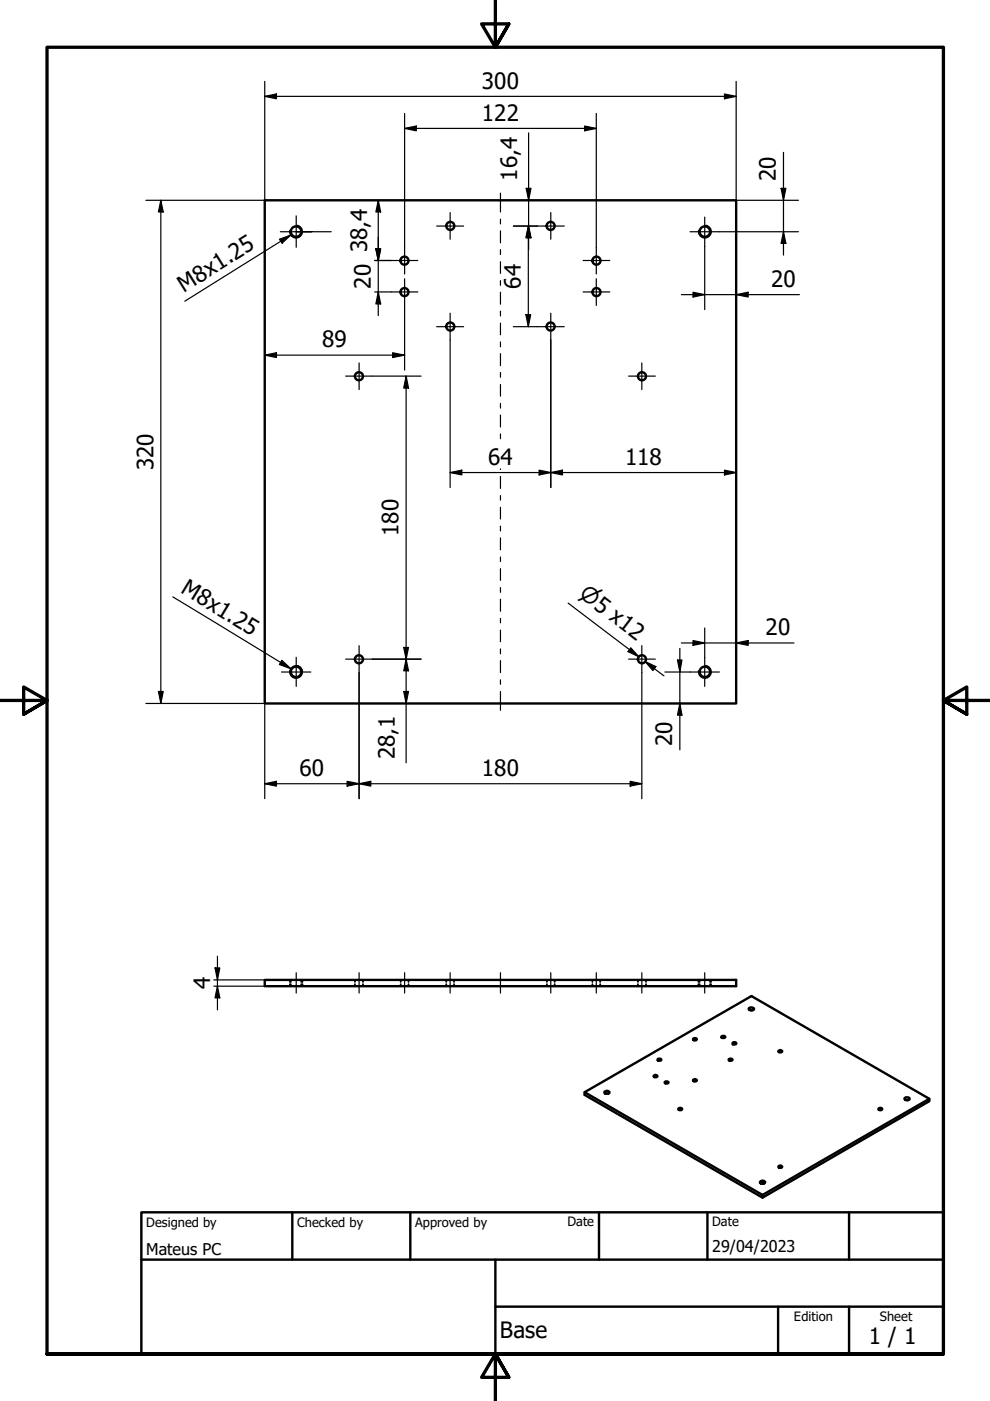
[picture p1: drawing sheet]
<svg xmlns="http://www.w3.org/2000/svg" width="210mm" height="297mm" viewBox="0 0 210 297" stroke-linecap="round" stroke-linejoin="round" font-family="sans-serif">
<!-- layer: Visible (ISO) -->
<g fill="none" stroke="#000" stroke-width=".51">
<path d="M56.1 42.5h100v106.6h-100zM56.1 207.8h100v1.3h-100zM153 219.7l.5-.1 .2 .2a.39 .39 0 0 1-.3 .3 .39 .39 0 0 1-.4-.3zM158.8 213.7a.61 .61 0 0 1 1 .3 .67 .67 0 0 1-1.1-.1zM159 214.2h.6M124 231.6l35.3-20.4 37.7 21.8v.5l-35.3 20.4M128.1 231.5a.63 .63 0 0 1 1.1 .2 .65 .65 0 0 1-1.1-.2zM128.4 231.9h.6M138.7 228l.3-.1 .4 .2a.39 .39 0 0 1-.4 .3 .39 .39 0 0 1-.4-.3zM139.4 224.6a.43 .43 0 0 1 .5-.2 .43 .43 0 0 1 .3 .4 .41 .41 0 0 1-.4 .2 .41 .41 0 0 1-.4-.4zM141 229.3l.7 .1a.39 .39 0 0 1-.3 .3 .39 .39 0 0 1-.4-.3zM144 234.9h.2l.4 .2a.39 .39 0 0 1-.4 .3 .39 .39 0 0 1-.4-.3z"/>
<path d="M146.9 229a.41 .41 0 0 1 .5-.2 .41 .41 0 0 1 .3 .4 .43 .43 0 0 1-.4 .1 .43 .43 0 0 1-.4-.3zM146.9 220.3a.42 .42 0 0 1 .5-.2 .42 .42 0 0 1 .3 .3 .41 .41 0 0 1-.4 .2 .41 .41 0 0 1-.4-.3zM154.5 224.6a.41 .41 0 0 1 .4-.2 .41 .41 0 0 1 .4 .4 .43 .43 0 0 1-.5 .1 .43 .43 0 0 1-.3-.3zM155.4 221h.5l.2 .2a.36 .36 0 0 1-.4 .3 .36 .36 0 0 1-.3-.5zM165 222.8a.41 .41 0 0 1 .5-.2 .41 .41 0 0 1 .3 .4 .43 .43 0 0 1-.4 .1 .43 .43 0 0 1-.4-.3zM186.4 234.9h.2l.4 .2a.39 .39 0 0 1-.4 .3 .39 .39 0 0 1-.4-.3zM191.8 232.8a.61 .61 0 0 1 1 .3 .67 .67 0 0 1-1-.2zM192 233.2h.6M197 233l-35.3 20.4v.5l-37.7-21.8v-.5l37.7 21.8M161.2 250.5a.49 .49 0 0 1 .6-.2 .49 .49 0 0 1 .3 .6 .57 .57 0 0 1-.9-.3zM161.4 250.9h.6M165.2 247.2l.4-.1 .2 .2a.39 .39 0 0 1-.4 .3 .39 .39 0 0 1-.4-.3z"/>
<circle cx="62.8" cy="49.1" r="1.11"/>
<circle cx="85.8" cy="55.3" r=".86"/>
<circle cx="95.5" cy="47.9" r=".86"/>
<circle cx="116.7" cy="47.9" r=".86"/>
<circle cx="126.5" cy="55.3" r=".86"/>
<circle cx="149.4" cy="49.1" r="1.11"/>
<circle cx="76.1" cy="79.8" r=".86"/>
<circle cx="85.8" cy="61.9" r=".86"/>
<circle cx="95.5" cy="69.2" r=".86"/>
<circle cx="116.7" cy="69.2" r=".86"/>
<circle cx="126.5" cy="61.9" r=".86"/>
<circle cx="136.1" cy="79.8" r=".86"/>
<circle cx="76.1" cy="139.8" r=".86"/>
<circle cx="136.1" cy="139.8" r=".86"/>
<circle cx="62.8" cy="142.4" r="1.11"/>
<circle cx="149.4" cy="142.4" r="1.11"/>
</g>
<!-- layer: Visible Narrow (ISO) -->
<path d="M63 47.8a1.3 1.3 0 0 1 1.1 1.5 1.3 1.3 0 0 1-1.6 1.1 1.3 1.3 0 0 1-1-1.5M149.7 47.8a1.3 1.3 0 0 1 1 1.5 1.3 1.3 0 0 1-1.5 1.1 1.3 1.3 0 0 1-1-1.5M63 141.2a1.3 1.3 0 0 1 1.1 1.5 1.3 1.3 0 0 1-1.6 1 1.3 1.3 0 0 1-1-1.5M149.7 141.2a1.3 1.3 0 0 1 1 1.5 1.3 1.3 0 0 1-1.5 1 1.3 1.3 0 0 1-1-1.5" fill="none" stroke="#000" stroke-width=".38"/>
<!-- layer: Hidden (ISO) -->
<g fill="none" stroke="#000" stroke-width=".38">
<path d="M61.5 207.8v.4M61.5 208.6v.5M61.7 207.8v.4M61.7 208.6v.5M63.9 207.8v.4M63.9 208.6v.5M64.1 207.8v.4M64.1 208.6v.5M75.2 207.8v.4M75.2 208.6v.5M77 207.8v.4M77 208.6v.5"/>
<path d="M85 207.8v.4M85 208.6v.5M86.6 207.8v.4M86.6 208.6v.5M94.6 207.8v.4M94.6 208.6v.5M96.3 207.8v.4M96.3 208.6v.5M116 207.8v.4M116 208.6v.5M117.6 207.8v.4M117.6 208.6v.5"/>
<path d="M125.6 207.8v.4M125.6 208.6v.5M127.3 207.8v.4M127.3 208.6v.5M135.3 207.8v.4M135.3 208.6v.5M137 207.8v.4M137 208.6v.5M148.1 207.8v.4M148.1 208.6v.5M148.3 207.8v.4M148.3 208.6v.5"/>
<path d="M150.6 207.8v.4M150.6 208.6v.5M150.7 207.8v.4M150.7 208.6v.5"/>
</g>
<!-- layer: Border (ISO) -->
<path d="M105 0v10l-2.9-4.9h5.8l-2.9 4.9 2.9-4.9M0 148.5h10l-5-2.8v5.7l5-2.9-5 2.9M210 148.5h-10l5-2.8v5.7l-5-2.9 5 2.9M10 287.1v-277.1h190v277.1h-190h190M107.9 292l-2.9-4.9 2.9 4.9h-5.8l2.9-4.9v9.9" fill="none" stroke="#000" stroke-width=".7"/>
<!-- layer: Title (ISO) -->
<path d="M30 257h170v30.1h-170zM62 257v10.1M87 257v10.1M127 257v10.1M150 257v10.1M180 257v10.1M30 267.1h170M105 277h95M105 267.1v20M165 277v10.1M180 277v10.1" fill="none" stroke="#000" stroke-width=".51"/>
<!-- layer: Centerline (ISO) -->
<g fill="none" stroke="#000" stroke-width=".25">
<path d="M106.1 40.9v4M106.1 46.5v1M106.1 48.9v2.6M106.1 52.9v1.1M106.1 55.5v2.5M106.1 59.5v1M106.1 62v2.5M106.1 66v1M106.1 68.5v2.5M106.1 72.5v1M106.1 75v2.5M106.1 79v1"/>
<path d="M106.1 81.5v2.5M106.1 85.5v1M106.1 88v2.5M106.1 92v1M106.1 99.4v.2M106.1 101v2.6M106.1 105.1v.9M106.1 107.6v2.4M106.1 111.6v1M106.1 114v2.6M106.1 118.1v.9M106.1 120.6v2.4"/>
<path d="M106.1 124.6v1M106.1 127v2.6M106.1 131.1v1M106.1 133.6v2.5M106.1 137.6v1M106.1 140.1v2.5M106.1 144.1v1M106.1 146.6v4M62.8 206.2v4.4M76.1 206.2v4.4M85.8 206.2v4.4M95.4 206.2v4.4"/>
<path d="M106.1 206.2v4.4M116.8 206.2v4.4M126.4 206.2v4.4M136.1 206.2v4.4M149.4 206.2v4.4"/>
</g>
<!-- layer: Symbol (ISO) -->
<path d="M59.2 50.7l2.5-.9-1.9 1.7zM61.7 49.8l-22.5 14.1M36.6 126.5l25.1 15.3M59.8 140l1.9 1.8-2.5-.9zM62.7 141.2a1.3 1.3 0 0 0-1.2 1M62.9 141.2a1.3 1.3 0 0 1 1.1 1" fill="none" stroke="#000" stroke-width=".25"/>
<g fill="#000">
<path d="M59.2 50.7l2.5-.9-1.9 1.7z" fill-rule="evenodd"/>
<path d="M59.8 140l1.9 1.8-2.5-.9z" fill-rule="evenodd"/>
</g>
<!-- layer: Dimension (ISO) -->
<g fill="none" stroke="#000" stroke-width=".25">
<path d="M56.1 17.3v25.2h-25.2M153.6 19.9l2.5 .5-2.5 .5zM156.1 17.3v25.2h13.2M56.1 20.4l2.5-.5v1zM56.1 20.4h100M85.8 27.2l2.5-.5v1zM85.8 24.1v28.3M85.8 27.2h40.6M111.6 39.9h1l-.5 2.6zM112.1 28.2v24.7M124 26.7l2.4 .5-2.4 .5zM126.4 24.1v28.3"/>
<path d="M165.6 39.9h1l-.5 2.6zM166.1 32.3v21.8M34.1 42.5l.5 2.4h-1zM34.1 42.5v106.6M79.4 55.2h3.5M79.7 52.8h1l-.5 2.4zM80.2 42.5l.5 2.4h-1zM80.2 42.5v24.4M108.8 47.9h5.1M112 47.9l.5 2.5h-1zM112 47.9v21.4M112.1 47.9l.5 2.5h-1z"/>
<path d="M149.4 52.2v13.4M152.5 49.1h16.8M166.1 49.1l.5 2.5h-1zM56.1 75.3l2.5-.5v1zM56.1 75.3h29.7M78.9 79.7h10.4M79.4 61.9h3.5M80.2 61.9l.5 2.5h-1zM83.2 74.8l2.6 .5-2.6 .5zM85.8 64.8v13.7M86.1 79.7l.5 2.6h-1zM86.1 79.7v82"/>
<path d="M95.4 72.1v31.3M108.8 69.3h5.1M111.5 66.7h1l-.5 2.6zM116.8 72.1v31.3M144.5 62.5h25M146.9 62l2.5 .5-2.5 .5zM156.1 62.5l2.5-.5v1zM114.3 99.7l2.5 .5-2.5 .5zM153.6 99.7l2.5 .5-2.5 .5zM95.4 100.2l2.5-.5v1zM95.4 100.2h60.7M116.8 100.2l2.5-.5v1z"/>
<path d="M78.9 139.7h10.4M85.6 137.3h1l-.5 2.4zM86.1 139.7l.5 2.5h-1zM120.5 127.9l14.9 11.3-1.9-1.5M133.7 137.3l1.7 1.9-2.2-1zM143.6 139.9h1l-.5 2.6zM144.1 137.5v21.5M144.5 136.3h23.8M146.9 135.8l2.5 .5-2.5 .5zM149.4 133.1v6.3M156.1 136.3l2.5-.5v1zM30.9 149.1h25.2v20.2"/>
<path d="M33.6 146.6h1l-.5 2.5zM76.1 142.6v26.7M85.6 146.6h1l-.5 2.5zM136.1 142.6v26.7M136.8 140.3l2.3 1-.7 .9zM136.8 140.3l4 3M141 142.5h5.3M144.1 149.1l.5 2.5h-1zM56.1 166.2l2.5-.5v1zM56.1 166.2h80M73.6 165.7l2.5 .5-2.5 .5zM76.1 166.2l2.5-.5v1z"/>
<path d="M133.6 165.7l2.5 .5-2.5 .5zM45.3 207.8h10.8M45.3 209.1h10.8M45.6 205.2h1l-.5 2.6zM46.1 209.1l.5 2.5h-1zM46.1 202.7v11.4"/>
</g>
<g fill="#000">
<path d="M56.1 20.4l2.5-.5v1z" fill-rule="evenodd"/>
<path d="M85.8 27.2l2.5-.5v1z" fill-rule="evenodd"/>
<path d="M111.6 39.9h1l-.5 2.6z" fill-rule="evenodd"/>
<path d="M124 26.7l2.4 .5-2.4 .5z" fill-rule="evenodd"/>
<path d="M153.6 19.9l2.5 .5-2.5 .5z" fill-rule="evenodd"/>
<path d="M165.6 39.9h1l-.5 2.6z" fill-rule="evenodd"/>
<path d="M34.1 42.5l.5 2.4h-1z" fill-rule="evenodd"/>
<path d="M79.7 52.8h1l-.5 2.4z" fill-rule="evenodd"/>
<path d="M79.7 52.8h1l-.5 2.4z" fill-rule="evenodd"/>
<path d="M80.2 42.5l.5 2.4h-1z" fill-rule="evenodd"/>
<path d="M112 47.9l.5 2.5h-1z" fill-rule="evenodd"/>
<path d="M112.1 47.9l.5 2.5h-1z" fill-rule="evenodd"/>
<path d="M166.1 49.1l.5 2.5h-1z" fill-rule="evenodd"/>
<path d="M56.1 75.3l2.5-.5v1z" fill-rule="evenodd"/>
<path d="M80.2 61.9l.5 2.5h-1z" fill-rule="evenodd"/>
<path d="M83.2 74.8l2.6 .5-2.6 .5z" fill-rule="evenodd"/>
<path d="M111.5 66.7h1l-.5 2.6z" fill-rule="evenodd"/>
<path d="M146.9 62l2.5 .5-2.5 .5z" fill-rule="evenodd"/>
<path d="M156.1 62.5l2.5-.5v1z" fill-rule="evenodd"/>
<path d="M86.1 79.7l.5 2.6h-1z" fill-rule="evenodd"/>
<path d="M95.4 100.2l2.5-.5v1z" fill-rule="evenodd"/>
<path d="M116.8 100.2l2.5-.5v1z" fill-rule="evenodd"/>
<path d="M114.3 99.7l2.5 .5-2.5 .5z" fill-rule="evenodd"/>
<path d="M153.6 99.7l2.5 .5-2.5 .5z" fill-rule="evenodd"/>
<path d="M85.6 137.3h1l-.5 2.4z" fill-rule="evenodd"/>
<path d="M133.7 137.3l1.7 1.9-2.2-1z" fill-rule="evenodd"/>
<path d="M143.6 139.9h1l-.5 2.6z" fill-rule="evenodd"/>
<path d="M146.9 135.8l2.5 .5-2.5 .5z" fill-rule="evenodd"/>
<path d="M156.1 136.3l2.5-.5v1z" fill-rule="evenodd"/>
<path d="M33.6 146.6h1l-.5 2.5z" fill-rule="evenodd"/>
<path d="M85.6 146.6h1l-.5 2.5z" fill-rule="evenodd"/>
<path d="M86.1 139.7l.5 2.5h-1z" fill-rule="evenodd"/>
<path d="M136.8 140.3l2.3 1-.7 .9z" fill-rule="evenodd"/>
<path d="M144.1 149.1l.5 2.5h-1z" fill-rule="evenodd"/>
<path d="M56.1 166.2l2.5-.5v1z" fill-rule="evenodd"/>
<path d="M73.6 165.7l2.5 .5-2.5 .5z" fill-rule="evenodd"/>
<path d="M76.1 166.2l2.5-.5v1z" fill-rule="evenodd"/>
<path d="M133.6 165.7l2.5 .5-2.5 .5z" fill-rule="evenodd"/>
<path d="M45.6 205.2h1l-.5 2.6z" fill-rule="evenodd"/>
<path d="M46.1 209.1l.5 2.5h-1z" fill-rule="evenodd"/>
</g>
<!-- layer: Center Mark (ISO) -->
<g fill="none" stroke="#000" stroke-width=".25">
<path d="M62.8 45.8v3.3h-3.4M62.8 49.1v3.3M66.1 49.1h-3.3h7.4M82.9 55.2h5.7M85.8 52.4v5.7M85.8 59.1v5.7M92.6 47.9h5.7M95.4 45.1v5.6M113.9 47.9h5.7M116.8 45.1v5.6M123.6 55.2h5.7M126.4 59.1v5.7"/>
<path d="M126.4 52.4v5.7M146.3 49.1h6.2M149.4 46v6.2M73.3 79.7h5.6M76.1 76.9v5.7M82.9 61.9h5.7M92.6 69.3h5.7M95.4 66.4v5.7M113.9 69.3h5.7M116.8 66.4v5.7M123.6 61.9h5.7M133.3 79.7h5.6"/>
<path d="M136.1 76.9v5.7M62.8 139.4v6.1M73.3 139.7h5.6M76.1 136.9v5.7M133.3 139.7h5.6M136.1 136.9v5.7M149.4 139.4v6.1M59.7 142.5h6.2M146.3 142.5h6.2"/>
</g>
<g font-size="4.8">
<text x="102.2" y="18.8">300</text>
<text x="102.2" y="25.7">122</text>
<text x="109.7" y="38.3" transform="rotate(-90 109.7 38.3)">16,4</text>
<text x="164.5" y="38.3" transform="rotate(-90 164.5 38.3)">20</text>
<text x="77.9" y="53.5" transform="rotate(-90 77.9 53.5)">38,4</text>
<text x="39" y="62.1" transform="rotate(-32 39 62.1)">M8x1.25</text>
<text x="78.6" y="61.2" transform="rotate(-90 78.6 61.2)">20</text>
<text x="110.4" y="61.2" transform="rotate(-90 110.4 61.2)">64</text>
<text x="163.5" y="60.9">20</text>
<text x="68.3" y="73.6">89</text>
<text x="32.5" y="99.7" transform="rotate(-90 32.5 99.7)">320</text>
<text x="103.5" y="98.6">64</text>
<text x="132.5" y="98.6">118</text>
<text x="84.5" y="113.7" transform="rotate(-90 84.5 113.7)">180</text>
<text x="38.2" y="125.6" transform="rotate(31 38.2 125.6)">M8x1.25</text>
<text x="162.3" y="134.7">20</text>
<text x="83.7" y="161" transform="rotate(-90 83.7 161)">28,1</text>
<text x="142.5" y="158.2" transform="rotate(-90 142.5 158.2)">20</text>
<text x="63.5" y="164.6">60</text>
<text x="102.2" y="164.6">180</text>
<text x="44.6" y="209.7" transform="rotate(-90 44.6 209.7)">4</text>
<text x="106" y="283.8">Base</text>
<text x="184.2" y="285">1 / 1</text>
</g>
<text font-size="4.6" x="122.6" y="126.4" transform="rotate(37 122.6 126.4)">⌀5 x12</text>
<g font-size="3.4">
<text x="31" y="266">Mateus PC</text>
<text x="151" y="265.5">29/04/2023</text>
</g>
<g font-size="2.7">
<text x="31" y="260.1">Designed by</text>
<text x="63" y="260.1">Checked by</text>
<text x="88" y="260.1">Approved by</text>
<text x="120.3" y="260">Date</text>
<text x="151" y="260">Date</text>
<text x="168.3" y="280.1">Edition</text>
<text x="186.6" y="280.1">Sheet</text>
</g>
</svg>
